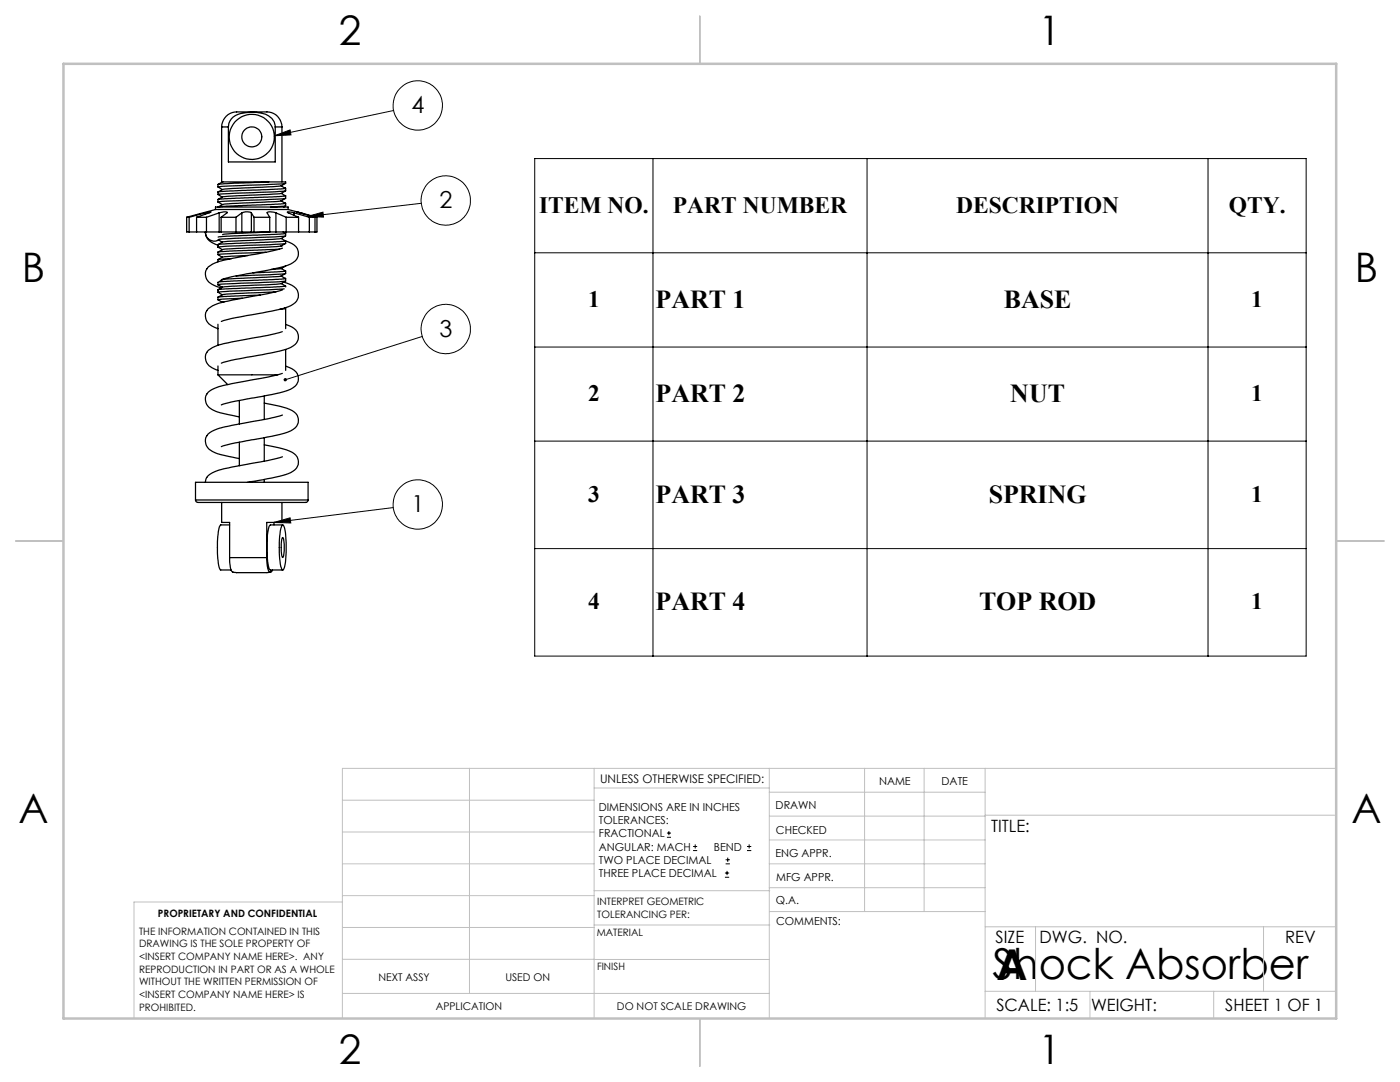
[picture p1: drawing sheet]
<svg xmlns="http://www.w3.org/2000/svg" width="279mm" height="216mm" viewBox="0 0 279 216" stroke-linecap="round" stroke-linejoin="round" font-family="sans-serif">
<g fill="none" stroke="#000" stroke-width=".2">
<path d="M54.8 27.1l3.1-1.2 .2 1zM78.6 22l-23.8 5.1M106.7 31.6h154v99.3h-154zM130.3 31.6v99.3M173 31.6v99.3M241.1 31.6v99.3M61.2 43.2l3.3-.9 .1 1zM84.1 40.6l-22.9 2.6M106.7 50.4h154M84.3 67.1l-27.4 8.7M106.7 69.3h154M106.7 88h154"/>
<path d="M54.7 104.2l3.2-.9 .1 1.1zM78.5 101.3l-23.8 2.9M106.7 109.5h154M133.1 167.1h.8M133.1 166.2h.8M133.5 165.8v.9M138.3 169.7h.8M138.3 168.9h.8M138.7 168.5v.8M144.7 175h.8M144.7 174.2h.8M144.8 172.4h.9"/>
<path d="M144.8 171.6h.9M145.1 173.8v.8M145.2 171.1v.9M149.1 169.7h.8M149.1 168.9h.8M149.5 168.5v.8"/>
<circle cx="83.4" cy="21" r="4.9"/>
<circle cx="89" cy="40" r="4.9"/>
<circle cx="89" cy="65.7" r="4.9"/>
<circle cx="83.4" cy="100.7" r="4.9"/>
</g>
<g fill="none" stroke="#c0c0c0" stroke-width=".2">
<path d="M68.3 159.7h50.3M93.7 153.3v44.9M118.6 153.3v49.9M118.6 157.2h34.9M153.5 153.3v49.9M153.5 158.1h43.1M172.5 153.3v28.6M184.4 153.3v28.6M196.6 153.3v49.9M266.7 153.3h-198.4v49.9M68.3 178.7h50.3M68.3 172.4h50.3"/>
<path d="M68.3 166h50.3M68.3 180h-41.6v23.2M118.6 177.7h35M153.5 167.6h43.1M153.5 162.8h43.1M153.5 172.4h43.1M153.5 177.1h43.1M196.6 162.7h70.1M68.3 198.2h85.2M68.3 191.4l85.2 .1M68.3 185.1h50.3M118.6 184.6h35"/>
<path d="M153.6 181.9h43M196.6 197.8h70.1M196.6 184.9h70.1M206.7 184.9v12.9M217.5 197.8v5.4M242.2 197.8v5.4M252.2 184.9v12.9"/>
</g>
<path d="M139.7 3.2v9.5M3.1 107.9h9.6M266.7 107.9h9.5M139.7 203.2v9.6" fill="none" stroke="#c0c0c0" stroke-width=".25"/>
<path d="M12.7 12.7h254v190.5h-254z" fill="none" stroke="#c0c0c0" stroke-width=".5"/>
<path d="M54.7 104.2l3.2-.9 .1 1.1zM61.2 43.2l3.3-.9 .1 1zM56.7 75.5l-.1 .4 .3-.1-.3 .1a.34 .34 0 0 0 .5 .2 .34 .34 0 0 0 .1-.5 .34 .34 0 0 0-.5-.1zM54.8 27.1l3.1-1.2 .2 1z" fill="#000"/>
<g fill="none" stroke="#000" stroke-width=".25">
<path d="M43.5 38.3v.5M44.2 25.3a3.2 3.2 0 0 1 3.9-3h4.6a3.1 3.1 0 0 1 3.6 3M44.2 25.3v11h9.4M44.2 25.3h1.4M44.4 36.3l-.9 .5M45.6 25.3v7h9.3v-7M45.6 25.3a2.82 2.82 0 0 1 2.4-2.7 8.1 8.1 0 0 1 5.6 .5 2.48 2.48 0 0 1 1.3 2.2M53.6 36.3h3.4v.3l-.9 .5 .9 .5-13.5 .7M53.6 36.3l-9.7 .4-.4 .1v.5M54.9 25.3h1.4M56.1 37.1l-11.7 .7M56.1 38.6l-11.7 .7"/>
<path d="M56.3 25.3v11M57 36.6l-12.7 .6-.8 .1 .9 .5-.9 .5M57 38.1l-2.1 .2-11.1 .4-.3 .1 .9 .5-.9 .5M57 39.6l-13.5 .7M57 39.1v.5l-.9 .5 .9 .5-1.5 .1-12 .6 .9-.5-.9-.5v-.5M57 37.6v.5l-.9 .5 .9 .5-12.2 .6-1.3 .1M37.3 43.4h.4M37.3 43.4v2.9h.4M37.7 46.3h1.5M37.7 43.4v2.9M39.2 43.4h2M39.2 46.3h2"/>
<path d="M39.2 43.4v2.9M41 42.5l1.1-.2-2.9 1.1M41 42.5l-3.3 .9M41 42.5v.3M41.2 46.3h2.5M41.2 43.4v2.9M43 41.8h14.5M43 41.8v-.5h14.5v.5M43 41.8l-5.7 1.6M43.5 56.4v.4l.8 .5M43.5 50.3v.5M43.5 57.8v.5"/>
<path d="M43.5 59.3v.5M43.5 47.8l13.5-.7-.9 .5 .9 .5-13.1 .6-.4 .1v.5l.9 .5-.9 .5M43.5 50.8l.8 .5M43.7 47.9a1.78 1.78 0 0 1-2.7-1.6 2.54 2.54 0 0 0 2.1 2.5l.4 .1M43.7 42.5l1-.2 .7 .1-1.3 1M43.7 46.3h.4M43.7 42.5l-2.5 .9M43.7 42.5v3.8M43.8 48l.5 .3M44.1 43.4h3M44.1 46.3h3M44.1 43.4v2.9"/>
<path d="M44.3 55.8l-.4 .3M44.4 48.3l-.9 .5M44.4 51.3l-.9 .5M44.4 57.3l-.9 .5M46.2 51.6l-2.5 .2h-.2v.4M47.1 43.4v2.9M47.1 46.3h1.2M48.3 42.5a2.21 2.21 0 0 1 1.9 0M48.3 46.3h1.9M48.3 42.5l-1.2 .9M48.3 42.5v3.8M48.4 59.5l-4.9 .3 .8 .5"/>
<path d="M49.5 51l-5.1 .3M50.2 42.5l.5 .9M50.2 42.5v3.8M50.2 46.3h.5M50.7 43.4h3.1M50.7 46.3h3.1M50.7 43.4v2.9M51.9 58.9l-8.4 .4M53.1 50.3l-9.6 .5M53.6 46.3l-7.3 .3-1.9 .2M53.8 46.3h1.3M53.8 43.4v2.9"/>
<path d="M55.1 42.5a1.82 1.82 0 0 0-1.8 0l.5 .9M55.1 42.5l2 .9M55.1 46.3h2M55.1 42.5v3.8M55.1 58.2l-10.7 .6M55.8 49.7l-12.3 .6M56.1 40.1l-11.7 .7M56.1 47.6l-11.7 .7M56.1 49.1l-11.7 .7M56.1 53.6l-2 .2M56.1 55.1l-11.7 .7M56.1 56.6l-11.7 .7"/>
<path d="M56.3 49.1h-.2l.9-.5v-.5a2.88 2.88 0 0 1 2.5 2.6 2.84 2.84 0 0 1-2.5 2.4l-3.7 .8-7.2 1.3-1.9 .6M56.4 57.9l-3 .7a77.8 77.8 0 0 0-10.5 2.2l-.5 .2a2.24 2.24 0 0 0-1.4 2.3 2.24 2.24 0 0 0 1.8 2l.7 .3M56.4 49.5l-3 .8a77.8 77.8 0 0 0-10.5 2.2l-.5 .2a2.24 2.24 0 0 0-1.4 2.3 2.24 2.24 0 0 0 1.8 2l1.4 .4M56.5 46.3l.5 .3-13.5 .7M56.6 56.3l.6 .2a2.57 2.57 0 0 1 2.3 2.9 3.8 3.8 0 0 1-3.1 2.2l-10.3 2-1.9 .5M56.7 57.6l-12.9 .6-.3 .1 .9 .5-.9 .5M56.9 57l.1 .1-1.2 .1-10.9 .4-1.4 .2M57 41.1l-3 .2M57 48.6l-13.5 .7M57 54.6l-9.9 .5M57 56.1l-13.5 .7M57 53.1l-.9 .5 .9 .4-.1 .1-6.4 .3"/>
<path d="M57 54.1v.5l-.9 .5 .9 .5h-.2l-13.3 .7M57 55.6v.5l-.9 .5 .8 .4M57 40.6v.5l-.4 .2M57 46.6v.5M57 57.1v.2M57.1 43.4h2.5M57.1 46.3h2.5M57.1 43.4v2.9M57.5 41.8l3 .8M58.7 42.5l-1.4-.2 2.3 1.1M58.7 42.5l3 .9M58.7 42.5v.5"/>
<path d="M59.6 46.3h2.1M59.6 43.4v2.9M60 42.5l-.8-.2 3.7 1.1M60 42.5l3.3 .9v2.9h-.4M60 42.5h.1M61.7 43.4h1.2M61.7 46.3h1.2M61.7 43.4v2.9M62.9 43.4v2.9M43.5 74.8h12M43.5 64.7v4.2M43.5 73v1.8"/>
<path d="M43.5 74.8l1.9 1.9M44.4 60.3h-.1M44.8 60.2l-.4 .1M47.8 79.9v4.7M52.7 79v4.7M56.3 74.5l-2.9 .7a77.8 77.8 0 0 0-10.5 2.3 2.27 2.27 0 0 0-1.8 2.7 4.2 4.2 0 0 0 3.7 2.4l3 .6M56.3 66.2l-2.9 .7a77.8 77.8 0 0 0-10.5 2.2l-.5 .3a2.24 2.24 0 0 0-1.4 2.2 2.24 2.24 0 0 0 1.8 2l.7 .3M56.8 61.5l.2 .1-1.2 .1M57 73.1a2.88 2.88 0 0 1 2.5 2.6 2.84 2.84 0 0 1-2.5 2.3l-2.8 .7-8.1 1.5-1.9 .6M57 64.7a2.88 2.88 0 0 1 2.5 2.6 2.84 2.84 0 0 1-2.5 2.4l-2.8 .7-8.1 1.5-1.9 .6M57 61.6v4M57 69.7v4.2"/>
<path d="M39 99.8l.2 .3 .3 .2h21.3a.57 .57 0 0 0 .7-.5M39 99.8v-3.6h22.5v3.6M39 99.8h22.5M47.8 88.2v4.7M52.7 80.4a17.9 17.9 0 0 1 6 1.8 2.16 2.16 0 0 1-.7 3.8 44.6 44.6 0 0 1-8.8 1.9l-3.1 .6-1.9 .6M52.7 88.8a17.9 17.9 0 0 1 6 1.7 2.16 2.16 0 0 1-.7 3.8 43.3 43.3 0 0 1-8.6 1.9M52.7 87.3v4.7M52.7 95.7v.5M56.4 82.8l-3 .8a77.8 77.8 0 0 0-10.5 2.2 2.27 2.27 0 0 0-1.8 2.7 4.2 4.2 0 0 0 3.7 2.4l3 .6M56.4 91.2l-3 .7a77.8 77.8 0 0 0-10.5 2.2l-.5 .2a2.07 2.07 0 0 0-1.4 1.9M44.2 100.3v3.9h1.6v7.1M45.8 111.3h7.4"/>
<path d="M45.8 111.3a4.1 4.1 0 0 0 .6 2.8h.1M45.8 104.7h-1.7a5.8 5.8 0 0 0-.7 3.4v2.8a4.8 4.8 0 0 0 .7 2.8h2M46.5 114.2l.7 .1 6.8-.1M53.2 111.3l.2 2.2a.61 .61 0 0 0 .7 .6l.3-.4M54.7 104.2v.5M56.3 100.3v3.9h-3.1v7.1M56.3 104.8l.1-.1a2.58 2.58 0 0 1 .6 2.1l.1 3.9a6.2 6.2 0 0 1-.6 3h-.1a3.4 3.4 0 0 1-.6-2.3v-3.8a6.5 6.5 0 0 1 .5-2.8zM56.3 107.3l.1-.1a6.4 6.4 0 0 1 0 4l-.3-1.2v-1.5zM56.4 104.7h-2.4a4.4 4.4 0 0 0-.7 3v3.4a4.5 4.5 0 0 0 .7 2.6h2.4"/>
<circle cx="50.2" cy="27.3" r="2"/>
<circle cx="50.3" cy="27.3" r="4.5"/>
</g>
<g font-size="8.5">
<text x="198.1" y="195.4">Shock Absorber</text>
<text x="198.9" y="195.5">A</text>
</g>
<g font-size="8.1">
<text x="67.6" y="8.9">2</text>
<text x="207.3" y="8.9">1</text>
<text x="4.4" y="56.2">B</text>
<text x="270.4" y="56.2">B</text>
<text x="3.7" y="164.1">A</text>
<text x="269.7" y="164.1">A</text>
<text x="67.6" y="212.4">2</text>
<text x="207.3" y="212.4">1</text>
</g>
<g font-size="5.2">
<text x="130.8" y="61.4">PART 1</text>
<text x="200.3" y="61.4">BASE</text>
<text x="130.8" y="80.2">PART 2</text>
<text x="201.6" y="80.2">NUT</text>
<text x="130.8" y="100.3">PART 3</text>
<text x="197.3" y="100.3">SPRING</text>
<text x="130.8" y="121.7">PART 4</text>
<text x="195.4" y="121.7">TOP ROD</text>
</g>
<g font-size="4.7">
<text x="82.1" y="22.6">4</text>
<text x="87.7" y="41.6">2</text>
<text x="107.6" y="42.5">ITEM NO.</text>
<text x="134.3" y="42.5">PART NUMBER</text>
<text x="190.8" y="42.5">DESCRIPTION</text>
<text x="245.2" y="42.5">QTY.</text>
<text x="117.4" y="61.2">1</text>
<text x="249.7" y="61.2">1</text>
<text x="87.7" y="67.2">3</text>
<text x="117.4" y="80">2</text>
<text x="249.7" y="80">1</text>
<text x="117.4" y="100.2">3</text>
<text x="249.7" y="100.1">1</text>
<text x="82.1" y="102.3">1</text>
<text x="117.4" y="121.6">4</text>
<text x="249.7" y="121.6">1</text>
</g>
<g font-size="3.4">
<text x="197.8" y="166">TITLE:</text>
<text x="198.7" y="188.1">SIZE</text>
<text x="207.5" y="188.1">DWG. NO.</text>
<text x="256.5" y="188.2">REV</text>
<text x="198.8" y="201.7">SCALE: 1:5</text>
<text x="217.7" y="201.8">WEIGHT:</text>
<text x="244.5" y="201.7">SHEET 1 OF 1</text>
</g>
<text font-size="2.4" x="119.8" y="156.2">UNLESS OTHERWISE SPECIFIED:</text>
<g font-size="2.2">
<text x="119.5" y="161.8">DIMENSIONS ARE IN INCHES</text>
<text x="154.8" y="161.4">DRAWN</text>
<text x="175.4" y="156.6">NAME</text>
<text x="187.9" y="156.7">DATE</text>
<text x="119.5" y="164.4">TOLERANCES:</text>
<text x="119.5" y="167.1">FRACTIONAL</text>
<text x="154.9" y="166.3">CHECKED</text>
<text x="119.5" y="169.7">ANGULAR: MACH</text>
<text x="119.5" y="172.4">TWO PLACE DECIMAL</text>
<text x="142.5" y="169.7">BEND</text>
<text x="154.8" y="171">ENG APPR.</text>
<text x="119.5" y="175">THREE PLACE DECIMAL</text>
<text x="154.9" y="175.7">MFG APPR.</text>
<text x="154.9" y="180.4">Q.A.</text>
<text x="154.9" y="184.6">COMMENTS:</text>
</g>
<g font-size="2.1">
<text x="75.5" y="195.7">NEXT ASSY</text>
<text x="100.9" y="195.7">USED ON</text>
<text x="86.9" y="201.5">APPLICATION</text>
<text x="123.1" y="201.6">DO NOT SCALE DRAWING</text>
</g>
<g font-size="2">
<text x="31.5" y="182.9">PROPRIETARY AND CONFIDENTIAL</text>
<text x="119.2" y="180.6">INTERPRET GEOMETRIC</text>
<text x="119.2" y="183.1">TOLERANCING PER:</text>
<text x="27.8" y="186.5">THE INFORMATION CONTAINED IN THIS</text>
<text x="27.8" y="189">DRAWING IS THE SOLE PROPERTY OF</text>
<text x="27.8" y="191.6">&lt;INSERT COMPANY NAME HERE&gt;. ANY</text>
<text x="119.1" y="186.7">MATERIAL</text>
<text x="27.8" y="194.1">REPRODUCTION IN PART OR AS A WHOLE</text>
<text x="27.8" y="196.6">WITHOUT THE WRITTEN PERMISSION OF</text>
<text x="119.1" y="193.5">FINISH</text>
<text x="27.8" y="199.1">&lt;INSERT COMPANY NAME HERE&gt; IS</text>
<text x="27.8" y="201.7">PROHIBITED.</text>
</g>
</svg>
